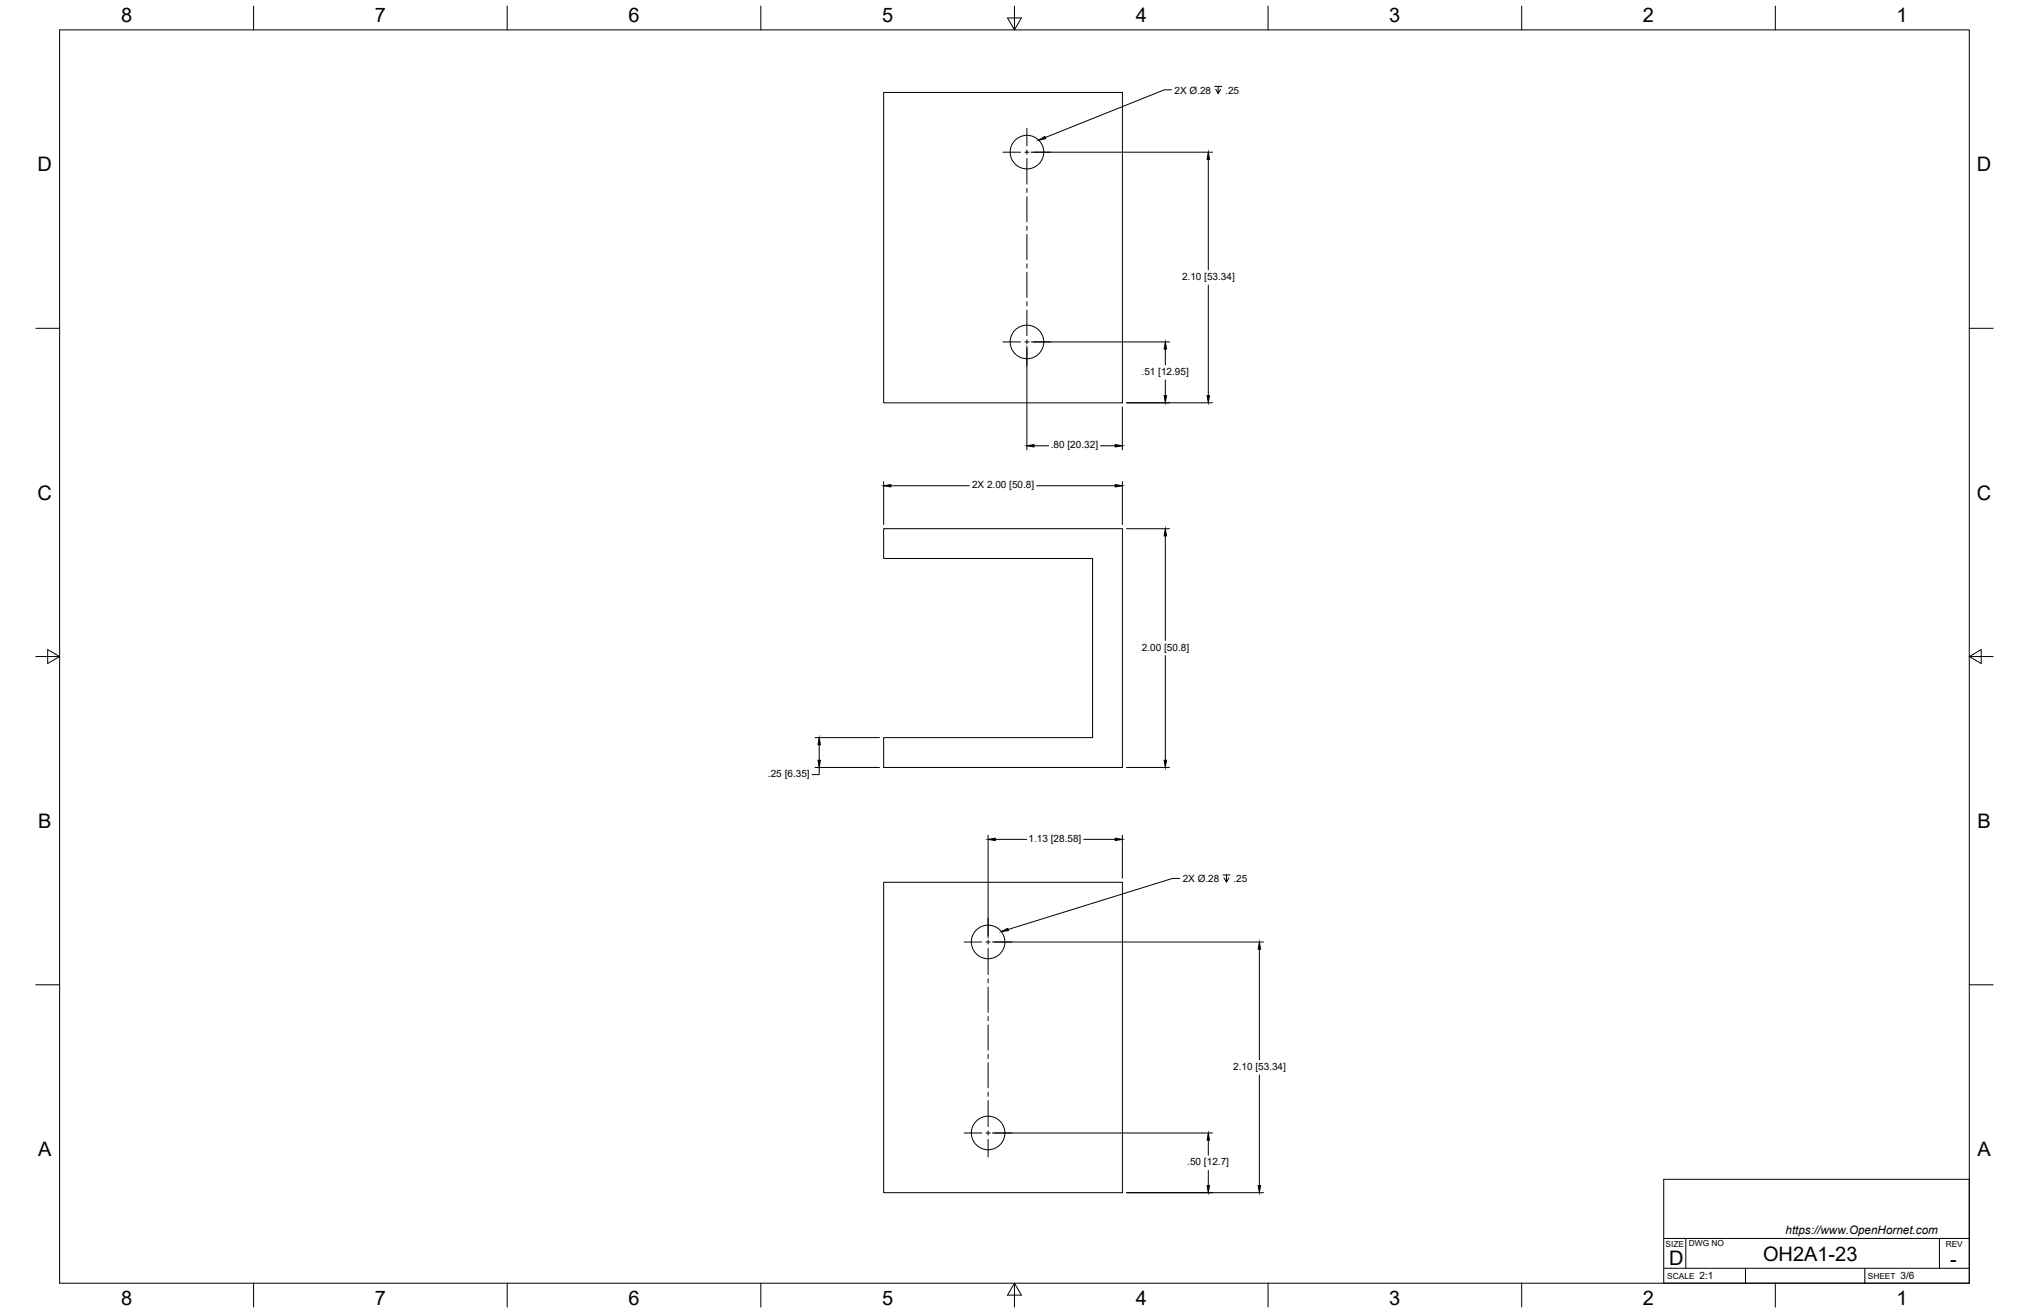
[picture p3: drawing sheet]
<svg xmlns="http://www.w3.org/2000/svg" width="864mm" height="559mm" viewBox="0 0 864 559" stroke-linecap="round" stroke-linejoin="round" font-family="sans-serif">
<!-- layer: Visible -->
<g fill="none" stroke="#000" stroke-width=".43">
<path d="M376.1 39.3h101.6v132.2h-101.6zM376.1 225h101.6v101.6h-101.6v-12.7h88.9v-76.2h-88.9zM376.1 375.5h101.6v132.1h-101.6z"/>
<circle cx="437.1" cy="64.7" r="7.1"/>
<circle cx="437.1" cy="145.5" r="7.1"/>
<circle cx="420.6" cy="400.9" r="7.1"/>
<circle cx="420.6" cy="482.2" r="7.1"/>
</g>
<!-- layer: Border -->
<g fill="none" stroke="#000" stroke-width=".43">
<path d="M25.4 12.7h812.8v533.4h-812.8zM107.9 2.6v10.1M215.9 2.6v10.1M323.8 2.6v10.1M428.8 7.6h5.9l-2.9 5.1zM431.8 2.6v10.1M539.7 2.6v10.1M647.7 2.6v10.1M755.6 2.6v10.1M15.2 139.7h10.2M838.2 139.7h10.1M15.2 279.4h10.2"/>
<path d="M20.3 276.5l5.1 2.9-5.1 3zM838.2 279.4l5.1-2.9v5.9zM838.2 279.4h10.1M15.2 419.1h10.2M838.2 419.1h10.1M107.9 546.1v10.2M215.9 546.1v10.2M323.8 546.1v10.2M431.8 546.1l2.9 5.1h-5.9zM431.8 546.1v10.2M539.7 546.1v10.2M647.7 546.1v10.2"/>
<path d="M755.6 546.1v10.2"/>
</g>
<!-- layer: Titleblock -->
<path d="M708.1 501.9h130.1v44.2h-130.1zM708.1 539.8h130.1M708.1 527.1h130.1M717.5 527.1v12.7M742.9 539.8v6.3M793.7 539.8v6.3M825.5 527.1v12.7" fill="none" stroke="#000" stroke-width=".43"/>
<!-- layer: Smart Centers -->
<g fill="none" stroke="#000" stroke-width=".43">
<path d="M437.1 54.6v7.5M426.9 64.8h7.5M436.2 64.8h1.8M437.1 63.9v1.8M437.1 67.4v11M439.8 64.8h7.5M437.1 80.1v1.8M437.1 83.7v10.7M437.1 96.2v1.8M437.1 99.8v10.7M437.1 112.3v1.8M437.1 115.9v10.7"/>
<path d="M437.1 128.4v1.8M437.1 131.9v11M426.9 145.5h7.5M436.2 145.5h1.8M437.1 144.6v1.8M437.1 148.2v7.5M439.8 145.5h7.5M420.6 390.7v7.5M410.4 400.9h7.5M419.7 400.9h1.7M420.6 400v1.8M420.6 403.6v11.2"/>
<path d="M420.6 416.6v1.7M423.2 400.9h7.5M420.6 420.1v10.7M420.6 432.6v1.8M420.6 436.2v10.7M420.6 448.7v1.8M420.6 452.3v10.7M420.6 464.8v1.8M420.6 468.3v11.2M410.4 482.2h7.5M419.7 482.2h1.7M420.6 481.3v1.8"/>
<path d="M420.6 484.9v7.5M423.2 482.2h7.5"/>
</g>
<!-- layer: FD_Dimensions -->
<g fill="none" stroke="#000" stroke-width=".43">
<path d="M438.8 64.8h77.3M514.3 67.8v47.1M514.3 121.3v47.1M437.1 147.3v44.2M438.8 145.5h59M496 148.6v6.7M477.7 173.2v18.3M479.5 171.4h36.6M496 161.7v6.7M440.1 189.7h6.3M468.4 189.7h6.3M376.1 205v18.2"/>
<path d="M379.2 206.7h33.4M441.2 206.7h33.5M477.7 205v18.2M479.5 225h18.3M496 228.1v44.5M496 279v44.6M346.9 313.9h27.4M348.7 317v6.6M346.9 326.6h27.4M348.7 326.6v3.1h-3.1M479.5 326.6h18.3M420.6 355.5v43.6"/>
<path d="M423.6 357.2h13.4M461.3 357.2h13.4M477.7 355.5v18.2M422.3 400.9h115.5M536 404v47M536 457.5v47M422.3 482.2h93.8M514.3 485.2v6.5M514.3 498.1v6.4M479.5 507.6h58.3"/>
</g>
<g fill="#000" stroke="#000" stroke-width=".43">
<path d="M514.3 64.8l.5 3h-1zM496 145.5l.5 3.1h-1zM495.5 168.4h1l-.5 3zM513.8 168.4h1l-.5 3zM437.1 189.7l3-.5v1zM474.7 189.2l3 .5-3 .5zM376.1 206.7l3.1-.5v1zM474.7 206.2l3 .5-3 .5zM496 225l.5 3.1h-1zM348.7 313.9l.5 3.1h-1zM348.2 323.6h1l-.5 3zM495.5 323.6h1l-.5 3z"/>
<path d="M420.6 357.2l3-.5v1zM474.7 356.7l3 .5-3 .5zM536 400.9l.5 3.1h-1zM514.3 482.2l.5 3h-1zM513.8 504.5h1l-.5 3.1zM535.5 504.5h1l-.5 3.1z"/>
</g>
<!-- layer: Hole Notes -->
<path d="M498.6 38.2h-3l-50.7 20.3M517 36.8h3M518.5 36.8v3l-1-1.8M519.6 38l-1.1 1.8M502.1 373.8h-3l-70 21.8M520.5 372.4h3M522 372.4v3l-1-1.8M523 373.6l-1 1.8" fill="none" stroke="#000" stroke-width=".43"/>
<path d="M442.1 59.7l2.6-1.6 .4 .9zM426.1 396.5l2.8-1.4 .3 .9z" fill="#000" stroke="#000" stroke-width=".43"/>
<g font-size="8.5">
<text x="51.6" y="9.4">8</text>
<text x="159.5" y="9.4">7</text>
<text x="267.5" y="9.4">6</text>
<text x="375.4" y="9.3">5</text>
<text x="483.4" y="9.4">4</text>
<text x="591.3" y="9.4">3</text>
<text x="699.3" y="9.4">2</text>
<text x="807.2" y="9.4">1</text>
<text x="16" y="72.9">D</text>
<text x="841.4" y="72.9">D</text>
<text x="16" y="212.6">C</text>
<text x="841.4" y="212.6">C</text>
<text x="16.2" y="352.3">B</text>
<text x="841.7" y="352.3">B</text>
<text x="16.2" y="492">A</text>
<text x="841.7" y="492">A</text>
<text x="710.4" y="538.4">D</text>
<text x="750.4" y="536.7">OH2A1-23</text>
<text x="830.1" y="538.8">-</text>
<text x="51.6" y="555.5">8</text>
<text x="159.5" y="555.5">7</text>
<text x="267.5" y="555.5">6</text>
<text x="375.4" y="555.4">5</text>
<text x="483.4" y="555.5">4</text>
<text x="591.3" y="555.5">3</text>
<text x="699.3" y="555.5">2</text>
<text x="807.2" y="555.5">1</text>
</g>
<text font-size="5" x="760" y="525.2">https://www.OpenHornet.com</text>
<g font-size="4.3">
<text x="499.9" y="39.8">2X Ø.28</text>
<text x="521.5" y="39.8">.25</text>
<text x="503.1" y="119.2">2.10 [53.34]</text>
<text x="485.9" y="159.6">.51 [12.95]</text>
<text x="447.3" y="190.8">.80 [20.32]</text>
<text x="413.7" y="207.8">2X 2.00 [50.8]</text>
<text x="486" y="276.9">2.00 [50.8]</text>
<text x="326.9" y="330.8">.25 [6.35]</text>
<text x="437.8" y="358.3">1.13 [28.58]</text>
<text x="503.4" y="375.4">2X Ø.28</text>
<text x="525" y="375.4">.25</text>
<text x="524.8" y="455.4">2.10 [53.34]</text>
<text x="505.4" y="496">.50 [12.7]</text>
<text x="723.4" y="544.5">2:1</text>
<text x="809" y="544.5">3/6</text>
</g>
<g font-size="3.5">
<text x="708.9" y="530.9">SIZE</text>
<text x="718.9" y="530.5">DWG NO</text>
<text x="828.2" y="530.9">REV</text>
<text x="709.6" y="544.2">SCALE</text>
<text x="795" y="544.2">SHEET</text>
</g>
</svg>
